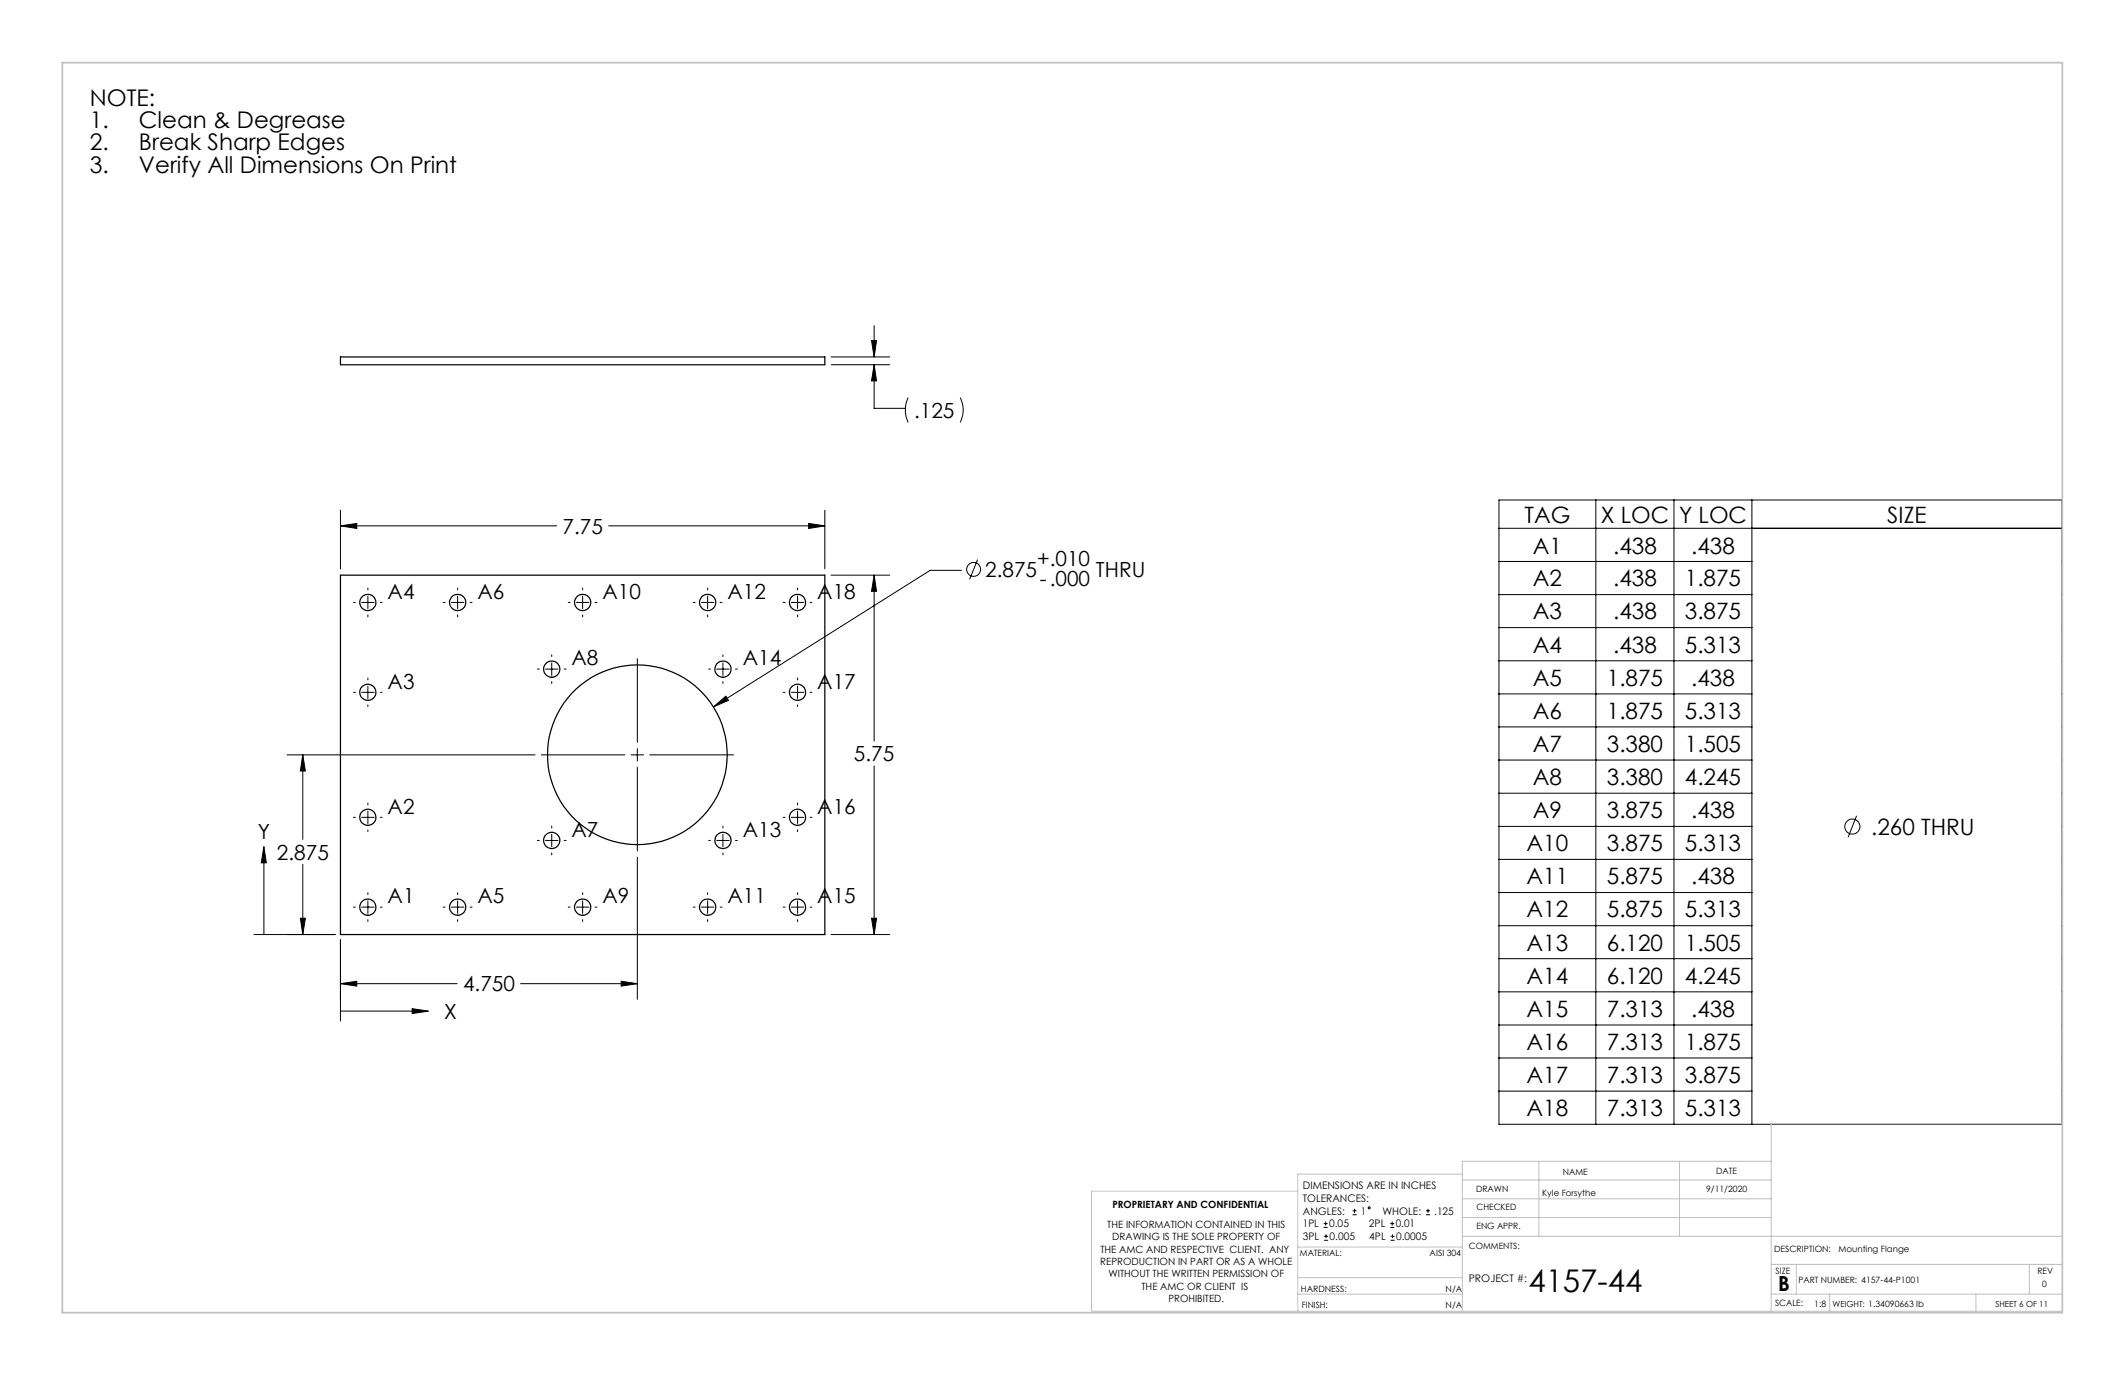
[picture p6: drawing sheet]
<svg xmlns="http://www.w3.org/2000/svg" width="432mm" height="279mm" viewBox="0 0 432 279" stroke-linecap="round" stroke-linejoin="round" font-family="sans-serif">
<g fill="none" stroke="#000" stroke-width=".2">
<path d="M168.9 74.1h11.9M168.9 72.5h11.9M177.1 69.2h1l-.5 3.3zM177.6 74.1l.5 3.3h-1zM177.6 66.2v6.3M177.6 74.1v8.9h6.4M184.5 80.8a5.9 5.9 0 0 0 0 5M195.1 80.8a5.6 5.6 0 0 1 0 5M69.2 106.9l3.3-.5v1zM69.2 103.7v11.9M69.2 106.9h43.9M74.8 119.5v.4"/>
<path d="M93 119.5v.4M118.4 119.5v.4M123.7 106.9h43.9M143.8 119.5v.4M162.1 119.5v.4M164.3 106.4l3.3 .5-3.3 .5zM167.6 103.7v11.9M168.9 116.9h11.9M177.6 116.9l.5 3.3h-1zM177.6 116.9v33.7M195.4 115.9h-6.4l-44 27.8M198.6 113.7l-1.6 4"/>
<path d="M304.6 101.6h114.4v126.9h-114.4zM304.6 107.4h114.4M304.6 114.1h51.4M324.3 101.6v126.9M340.1 101.6v126.9M356 101.6v126.9M71.8 122.4h.4M73.5 122.4h2.5M74.8 121.1v2.6M74.8 125v.3M74.8 137.8v.3M74.8 139.4v2.6"/>
<path d="M77.3 122.4h.3M90.1 122.4h.4M91.7 122.4h2.6M93 121.1v2.6M93 125v.3M95.5 122.4h.4M109.2 136h.4M110.8 136h2.6M112.1 133.1v.3M112.1 134.7v2.5M112.1 138.5v.4M114.7 136h.3"/>
<path d="M115.5 122.4h.4M117.1 122.4h2.6M118.4 121.1v2.6M118.4 125v.3M120.9 122.4h.4M129.5 133.8v17M140.9 122.4h.4M142.5 122.4h2.6M143.8 121.1v2.6M143.8 125v.3M144 136h.4M145.6 136h2.6"/>
<path d="M146.3 122.4h.4M146.9 133.1v.3M146.9 134.7v2.5M146.9 138.5v.4M149.4 136h.4M159.1 122.4h.4M160.8 122.4h2.5M162.1 121.1v2.6M162.1 125v.3M162.1 137.8v.3M162.1 139.4v2.6M164.6 122.4h.4"/>
<path d="M304.6 120.8h51.4M304.6 127.5h51.4M304.6 134.3h51.4M58.3 153.4h50.4M61.5 153.4l.6 3.3h-1.1zM61.5 153.4v17.2M71.8 140.7h.4M73.5 140.7h2.5M74.8 143.2v.4M77.3 140.7h.3M110 153.4h17M128.2 153.4h2.6"/>
<path d="M129.5 152.1v2.6M129.5 155.9v17M132 153.4h17M145 143.7l2.5-2.2 .5 .8zM159.1 140.7h.4M160.8 140.7h2.5M162.1 143.2v.4M164.6 140.7h.4M177.6 155.6v34.3M304.6 141h51.4M304.6 147.7h51.4M304.6 154.4h51.4"/>
<path d="M53.6 175.3v14.6M53.6 172l.5 3.3h-1zM61.5 175.6v14.3M71.8 166.1h.4M73.5 166.1h2.5M74.8 163.2v.3M74.8 164.8v2.6M74.8 168.6v.4M77.3 166.1h.3M109.2 170.8h.4M110.8 170.8h2.6M112.1 167.9v.3"/>
<path d="M112.1 169.5v2.5M112.1 173.3v.4M114.7 170.8h.3M129.5 174.2v28.9M144 170.8h.4M145.6 170.8h2.6M146.9 167.9v.3M146.9 169.5v2.5M146.9 173.3v.4M149.4 170.8h.4M159.1 166.1h.4M160.8 166.1h2.5"/>
<path d="M162.1 163.2v.3M162.1 164.8v2.6M162.1 168.6v.4M164.6 166.1h.4M304.6 161.2h51.4M304.6 167.9h51.4M304.6 174.6h51.4M377.3 165.8l-1.8 4.3M51.6 189.9h16.6M61 186.6h1.1l-.6 3.3zM69.2 199.9l3.3-.5v1zM69.2 190.9v16.6"/>
<path d="M69.2 199.9h23.7M71.8 184.3h.4M73.5 184.3h2.5M74.8 181.4v.4M74.8 183.1v2.5M74.8 186.9v.4M77.3 184.3h.3M90.1 184.3h.4M91.7 184.3h2.6M93 181.4v.4M93 183.1v2.5M93 186.9v.4"/>
<path d="M95.5 184.3h.4M105.8 199.9h23.7M115.5 184.3h.4M117.1 184.3h2.6M118.4 181.4v.4M118.4 183.1v2.5M118.4 186.9v.4M120.9 184.3h.4M126.2 199.4l3.3 .5-3.3 .5zM140.9 184.3h.4M142.5 184.3h2.6M143.8 181.4v.4"/>
<path d="M143.8 183.1v2.5M143.8 186.9v.4M146.3 184.3h.4M159.1 184.3h.4M160.8 184.3h2.5M162.1 181.4v.4M162.1 183.1v2.5M162.1 186.9v.4M164.6 184.3h.4M168.9 189.9h11.9M177.1 186.6h1l-.5 3.3zM304.6 181.4h51.4"/>
<path d="M304.6 188.1h51.4M304.6 194.8h51.4M69.2 205.5h14.5M83.7 205l3.4 .5-3.4 .5zM304.6 201.5h51.4M304.6 208.3h51.4M304.6 215h51.4M304.6 221.7h51.4M269 249.4h.8M269 248.6h.8M269.1 252h.8M269.1 251.2h.8"/>
<path d="M269.4 248.2v.8M269.5 250.8v.8M274.8 246.8h.9M274.8 246h.9M275.2 245.6v.9M282.5 249.4h.8M282.5 248.6h.8M282.6 252h.8M282.6 251.2h.8M282.9 248.2v.8M283 250.8v.8M289.8 246.8h.8"/>
<path d="M289.8 246h.8M290.2 245.6v.9"/>
<circle cx="197.8" cy="115.7" r="1.42"/>
<circle cx="376.4" cy="168" r="1.54"/>
<circle cx="278.2" cy="245.4" r=".19"/>
</g>
<g fill="none" stroke="#c0c0c0" stroke-width=".2">
<path d="M297.1 238.6h-33.4v27.9M297.1 239.8h62.8M312.7 236v15.2M341.3 236v15.2M359.9 236h-62.8v30.5M419.1 228.4h-59.2v38.1M263.7 242h-41.9v24.5M263.7 259.6h33.4M263.7 253.4h33.4M297.1 251.2h122M297.1 243.6h62.8M297.1 247.4h62.8"/>
<path d="M359.9 256.9h59.2M365 256.9v6.1M412.4 256.9v6.1M222 266.5h196.8M263.7 263h33.4M359.9 263h59.2M371.8 263v3.5M401.5 263v3.5"/>
</g>
<path d="M12.7 12.7h406.4v254h-406.4z" fill="none" stroke="#c0c0c0" stroke-width=".35"/>
<g fill="#000">
<path d="M69.2 199.9l3.3-.5v1zM126.2 199.4l3.3 .5-3.3 .5zM61 186.6h1.1l-.6 3.3zM61.5 153.4l.6 3.3h-1.1zM69.2 106.9l3.3-.5v1zM164.3 106.4l3.3 .5-3.3 .5zM177.1 186.6h1l-.5 3.3zM177.6 116.9l.5 3.3h-1zM145 143.7l3-1.4-.5-.8zM177.6 74.1l.5 3.3h-1zM177.1 69.2h1l-.5 3.3z"/>
<path d="M83.7 205l3.4 .5-3.4 .5zM53.6 172l.5 3.3h-1z"/>
</g>
<g fill="none" stroke="#000" stroke-width=".25">
<path d="M69.2 72.5h98.4v1.6h-98.4zM69.2 116.9h98.4v73h-98.4z"/>
<circle cx="74.7" cy="122.4" r="1.65"/>
<circle cx="93" cy="122.4" r="1.65"/>
<circle cx="112.1" cy="136" r="1.65"/>
<circle cx="118.4" cy="122.4" r="1.65"/>
<circle cx="143.8" cy="122.4" r="1.65"/>
<circle cx="146.9" cy="136" r="1.65"/>
<circle cx="162" cy="122.4" r="1.65"/>
<circle cx="74.7" cy="140.7" r="1.65"/>
<circle cx="129.5" cy="153.4" r="18.3"/>
<circle cx="162" cy="140.7" r="1.65"/>
<circle cx="74.7" cy="166.1" r="1.65"/>
<circle cx="112.1" cy="170.8" r="1.66"/>
<circle cx="146.9" cy="170.8" r="1.66"/>
<circle cx="162" cy="166.1" r="1.65"/>
<circle cx="74.7" cy="184.3" r="1.65"/>
<circle cx="93" cy="184.3" r="1.65"/>
<circle cx="118.4" cy="184.3" r="1.65"/>
<circle cx="143.8" cy="184.3" r="1.65"/>
<circle cx="162" cy="184.3" r="1.65"/>
</g>
<text font-size="6.3" x="310.6" y="262.4">4157-44</text>
<g font-size="4.7">
<text x="18.2" y="21.5">NOTE:</text>
<text x="18.2" y="26">1.</text>
<text x="28.2" y="26">Clean &amp; Degrease</text>
<text x="18.2" y="30.6">2.</text>
<text x="18.2" y="35.1">3.</text>
<text x="28.2" y="30.6">Break Sharp Edges</text>
<text x="28.2" y="35.1">Verify All Dimensions On Print</text>
</g>
<g font-size="4.6">
<text x="309.8" y="106.2">TAG</text>
<text x="325.3" y="106.2">X LOC</text>
<text x="341.2" y="106.2">Y LOC</text>
<text x="383.5" y="106.2">SIZE</text>
<text x="311.5" y="112.5">A1</text>
<text x="327.8" y="112.5">.438</text>
<text x="343.6" y="112.5">.438</text>
<text x="311.5" y="119.2">A2</text>
<text x="327.8" y="119.2">.438</text>
<text x="342.4" y="119.2">1.875</text>
<text x="311.5" y="125.9">A3</text>
<text x="327.8" y="125.9">.438</text>
<text x="342.4" y="125.9">3.875</text>
<text x="311.5" y="132.6">A4</text>
<text x="327.8" y="132.6">.438</text>
<text x="342.4" y="132.6">5.313</text>
<text x="311.5" y="139.3">A5</text>
<text x="326.5" y="139.3">1.875</text>
<text x="343.6" y="139.3">.438</text>
<text x="311.5" y="146.1">A6</text>
<text x="326.5" y="146.1">1.875</text>
<text x="342.4" y="146.1">5.313</text>
<text x="311.5" y="152.8">A7</text>
<text x="326.5" y="152.8">3.380</text>
<text x="342.4" y="152.8">1.505</text>
<text x="311.5" y="159.5">A8</text>
<text x="326.5" y="159.5">3.380</text>
<text x="342.4" y="159.5">4.245</text>
<text x="311.5" y="166.2">A9</text>
<text x="326.5" y="166.2">3.875</text>
<text x="343.6" y="166.2">.438</text>
<text x="310.2" y="173">A10</text>
<text x="326.5" y="173">3.875</text>
<text x="342.4" y="173">5.313</text>
<text x="380.2" y="169.7">.260 THRU</text>
<text x="310.2" y="179.7">A11</text>
<text x="326.5" y="179.7">5.875</text>
<text x="343.6" y="179.7">.438</text>
<text x="310.2" y="186.4">A12</text>
<text x="326.5" y="186.4">5.875</text>
<text x="342.4" y="186.4">5.313</text>
<text x="310.2" y="193.2">A13</text>
<text x="326.5" y="193.2">6.120</text>
<text x="342.4" y="193.2">1.505</text>
<text x="310.2" y="199.9">A14</text>
<text x="326.5" y="199.9">6.120</text>
<text x="342.4" y="199.9">4.245</text>
<text x="310.2" y="206.6">A15</text>
<text x="326.5" y="206.6">7.313</text>
<text x="343.6" y="206.6">.438</text>
<text x="310.2" y="213.3">A16</text>
<text x="326.5" y="213.3">7.313</text>
<text x="342.4" y="213.3">1.875</text>
<text x="310.2" y="220.1">A17</text>
<text x="326.5" y="220.1">7.313</text>
<text x="342.4" y="220.1">3.875</text>
<text x="310.2" y="226.8">A18</text>
<text x="326.5" y="226.8">7.313</text>
<text x="342.4" y="226.8">5.313</text>
</g>
<g font-size="4.2">
<text x="185.7" y="84.9">.125</text>
<text x="114.3" y="108.4">7.75</text>
<text x="200.2" y="117.2">2.875</text>
<text x="210.7" y="115">+.010</text>
<text x="211.3" y="119.1">-.000</text>
<text x="222.7" y="117.2">THRU</text>
<text x="78.8" y="121.7">A4</text>
<text x="97" y="121.7">A6</text>
<text x="122.4" y="121.7">A10</text>
<text x="147.8" y="121.7">A12</text>
<text x="166.1" y="121.7">A18</text>
<text x="116.1" y="135.2">A8</text>
<text x="150.9" y="135.2">A14</text>
<text x="78.8" y="139.9">A3</text>
<text x="166.1" y="139.9">A17</text>
<text x="173.5" y="154.7">5.75</text>
<text x="78.8" y="165.3">A2</text>
<text x="166.1" y="165.3">A16</text>
<text x="52.4" y="170.4">Y</text>
<text x="116.1" y="170">A7</text>
<text x="150.9" y="170">A13</text>
<text x="56.3" y="174.7">2.875</text>
<text x="78.8" y="183.6">A1</text>
<text x="97" y="183.6">A5</text>
<text x="122.4" y="183.6">A9</text>
<text x="147.8" y="183.6">A11</text>
<text x="166.1" y="183.6">A15</text>
<text x="94.1" y="201.5">4.750</text>
<text x="90.3" y="207.1">X</text>
<text x="361.3" y="262.4">B</text>
</g>
<g font-size="2.1">
<text x="264.7" y="241.6">DIMENSIONS ARE IN INCHES</text>
<text x="264.7" y="244.2">TOLERANCES:</text>
<text x="264.7" y="252">3PL</text>
<text x="264.7" y="246.8">ANGLES:</text>
<text x="264.7" y="249.4">1PL</text>
<text x="270.1" y="249.4">0.05</text>
<text x="270.2" y="252">0.005</text>
<text x="276.5" y="246.8">1</text>
<text x="278.2" y="249.4">2PL</text>
<text x="278.2" y="252">4PL</text>
<text x="280.9" y="246.8">WHOLE:</text>
<text x="283.6" y="249.4">0.01</text>
<text x="283.7" y="252">0.0005</text>
<text x="291.4" y="246.8">.125</text>
<text x="298.5" y="260.6">PROJECT #:</text>
</g>
<g font-size="2">
<text x="226" y="245.5">PROPRIETARY AND CONFIDENTIAL</text>
<text x="225" y="249.5">THE INFORMATION CONTAINED IN THIS</text>
<text x="226" y="252">DRAWING IS THE SOLE PROPERTY OF</text>
<text x="223.6" y="257">REPRODUCTION IN PART OR AS A WHOLE</text>
<text x="223.6" y="254.5">THE AMC AND RESPECTIVE CLIENT. ANY</text>
<text x="225.2" y="259.6">WITHOUT THE WRITTEN PERMISSION OF</text>
<text x="232" y="262.1">THE AMC OR CLIENT IS</text>
<text x="237.4" y="264.6">PROHIBITED.</text>
</g>
<g font-size="1.8">
<text x="317.6" y="238.8">NAME</text>
<text x="348.8" y="238.5">DATE</text>
<text x="299.9" y="242.1">DRAWN</text>
<text x="300" y="245.9">CHECKED</text>
<text x="313.4" y="243">Kyle Forsythe</text>
<text x="346.7" y="242.1">9/11/2020</text>
<text x="300" y="249.8">ENG APPR.</text>
<text x="264.1" y="255.2">MATERIAL:</text>
<text x="290.5" y="255.2">AISI 304</text>
<text x="298.5" y="253.8">COMMENTS:</text>
<text x="360.5" y="254.4">DESCRIPTION:</text>
<text x="373.6" y="254.4">Mounting Flange</text>
<text x="264.3" y="262.4">HARDNESS:</text>
<text x="293.7" y="262.4">N/A</text>
<text x="360.8" y="258.8">SIZE</text>
<text x="365.4" y="260.7">PART NUMBER: 4157-44-P1001</text>
<text x="414" y="258.8">REV</text>
<text x="415" y="261.5">0</text>
<text x="264.5" y="265.8">FINISH:</text>
<text x="293.8" y="265.8">N/A</text>
<text x="360.7" y="265.5">SCALE:</text>
<text x="368.7" y="265.5">1:8</text>
</g>
<g font-size="1.7">
<text x="372.4" y="265.5">WEIGHT: 1.34090663 lb</text>
<text x="405.5" y="265.6">SHEET 6 OF 11</text>
</g>
</svg>
